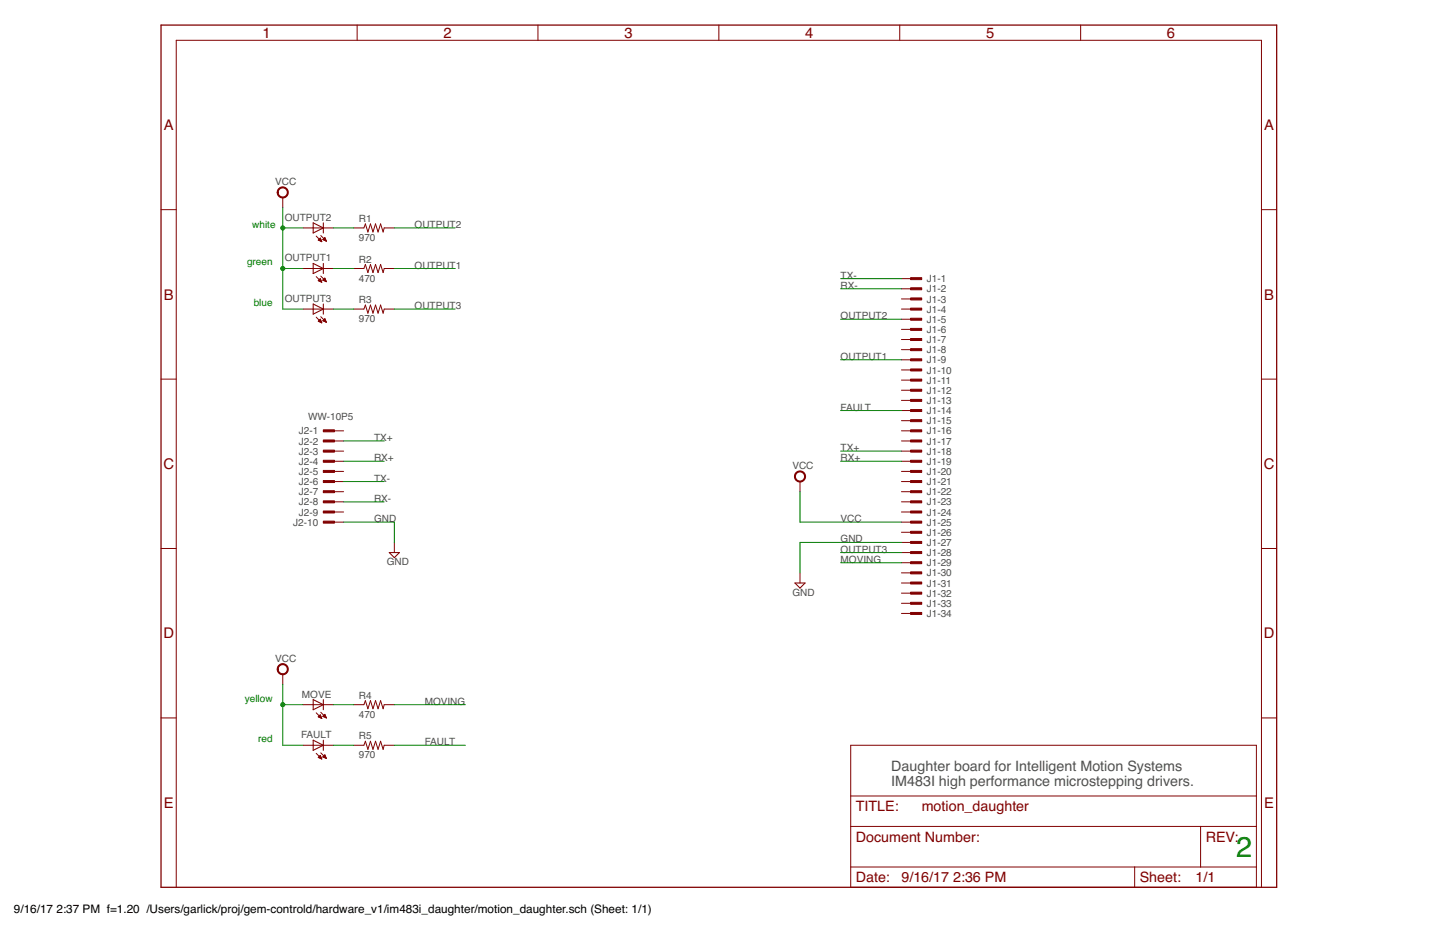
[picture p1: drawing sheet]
<svg xmlns="http://www.w3.org/2000/svg" width="432mm" height="279mm" viewBox="0 0 432 279" stroke-linecap="round" stroke-linejoin="round" font-family="sans-serif">
<g fill="#800000" stroke="#800000" stroke-width=".3">
<path d="M273.6 83.4h3.4v.6h-3.4z"/>
<path d="M273.6 86.5h3.4v.6h-3.4z"/>
<path d="M273.6 89.5h3.4v.6h-3.4z"/>
<path d="M273.6 92.6h3.4v.6h-3.4z"/>
<path d="M273.6 95.6h3.4v.6h-3.4z"/>
<path d="M273.6 98.7h3.4v.6h-3.4z"/>
<path d="M273.6 101.7h3.4v.6h-3.4z"/>
<path d="M273.6 104.8h3.4v.5h-3.4z"/>
<path d="M273.6 107.8h3.4v.6h-3.4z"/>
<path d="M273.6 110.8h3.4v.6h-3.4z"/>
<path d="M273.6 113.9h3.4v.6h-3.4z"/>
<path d="M273.6 116.9h3.4v.6h-3.4z"/>
<path d="M273.6 120h3.4v.6h-3.4z"/>
<path d="M273.6 123h3.4v.6h-3.4z"/>
<path d="M273.6 126.1h3.4v.6h-3.4z"/>
<path d="M273.6 129.1h3.4v.6h-3.4z"/>
<path d="M273.6 132.2h3.4v.6h-3.4z"/>
<path d="M273.6 135.2h3.4v.6h-3.4z"/>
<path d="M273.6 138.3h3.4v.6h-3.4z"/>
<path d="M273.6 141.3h3.4v.6h-3.4z"/>
<path d="M273.6 144.4h3.4v.6h-3.4z"/>
<path d="M273.6 147.4h3.4v.6h-3.4z"/>
<path d="M273.6 150.5h3.4v.6h-3.4z"/>
<path d="M273.6 153.5h3.4v.6h-3.4z"/>
<path d="M273.6 156.6h3.4v.6h-3.4z"/>
<path d="M273.6 159.6h3.4v.6h-3.4z"/>
<path d="M273.6 162.7h3.4v.6h-3.4z"/>
<path d="M273.6 165.7h3.4v.6h-3.4z"/>
<path d="M273.6 168.8h3.4v.6h-3.4z"/>
<path d="M273.6 171.8h3.4v.6h-3.4z"/>
<path d="M273.6 174.9h3.4v.6h-3.4z"/>
<path d="M273.6 177.9h3.4v.6h-3.4z"/>
<path d="M273.6 181h3.4v.5h-3.4z"/>
<path d="M273.6 184h3.4v.6h-3.4z"/>
<path d="M97.2 129.1h3.3v.6h-3.3z"/>
<path d="M97.2 132.2h3.3v.6h-3.3z"/>
<path d="M97.2 135.2h3.3v.6h-3.3z"/>
<path d="M97.2 138.3h3.3v.6h-3.3z"/>
<path d="M97.2 141.3h3.3v.6h-3.3z"/>
<path d="M97.2 144.4h3.3v.6h-3.3z"/>
<path d="M97.2 147.4h3.3v.6h-3.3z"/>
<path d="M97.2 150.5h3.3v.6h-3.3z"/>
<path d="M97.2 153.5h3.3v.6h-3.3z"/>
<path d="M97.2 156.6h3.3v.6h-3.3z"/>
</g>
<g fill="none" stroke="#800000" stroke-width=".3">
<path d="M107.3 7.5v4.6M161.6 7.5v4.6M216 7.5v4.6M270.4 7.5v4.6M324.7 7.5v4.6M85 59.3v3.1M48.4 63h4.6M91.1 68.5h9.1M95 70.9l1.7 1.7M95.7 72.1h.8M95.8 71.9h.6M95.9 72.2h.6"/>
<path d="M96 71.8h.4M96.1 71.6h.2M96.2 71.5l.5 1.1-1.1-.5zM96.2 72.4h.4M96.4 70.8l1.7 1.7M96.6 72.6h.1M97 71.9h.9M97.2 71.8h.6M97.3 72.1h.6M97.3 71.6h.4M97.5 71.5h.2M97.6 71.4l.5 1.1-1.1-.5z"/>
<path d="M97.6 72.2h.4M98 72.4h.1M106.3 68.5h3l.5-1.2 .8 2.4 .7-2.4 .8 2.4 .7-2.4 .8 2.4 .8-2.4 .7 2.4 .3-1.2h3.1M379.1 63h4.5M91.1 92.9h9.1M91.1 80.7h9.1M95 83.1l1.7 1.7M95 95.3l1.7 1.7M95.6 84.3l1.1 .5M95.6 84.3l.6-.6 .5 1.1M95.6 96.5l.6-.6 .5 1.1zM95.7 84.3h.8"/>
<path d="M95.7 96.4h.8M95.8 84.2h.6M95.8 96.6h.7M95.9 96.3h.5M95.9 84h.5M96 84.5h.6M96 96.1h.3M96.1 83.9h.2M96.1 96.7h.5M96.2 96h.1M96.2 83.7h.1M96.4 84.6h.2"/>
<path d="M96.4 83l1.7 1.6M96.4 95.1l1.7 1.7M96.5 96.9h.1M97 84.2h.9M97.1 96.3h.7M97.1 84h.7M97.1 96.4h.8M97.2 96.1h.6M97.3 83.9h.4M97.4 84.3h.5M97.4 96h.3M97.4 83.7h.3"/>
<path d="M97.5 96.6h.5M97.5 95.8h.1M97.6 83.6l.5 1-1.1-.4zM97.6 83.6h.1M97.6 95.8l.5 1-1.1-.4zM97.7 84.5h.3M97.8 96.7h.2M106.3 92.9h3l.5-1.2 .8 2.4 .7-2.4 .8 2.4 .7-2.4 .8 2.4 .8-2.4 .7 2.4 .3-1.2h3.1M106.3 80.7h3l.5-1.2 .8 2.4 .7-2.4 .8 2.4 .7-2.4 .8 2.4 .8-2.4 .7 2.4 .3-1.2h3.1M270.9 83.7h3M270.9 86.8h3M270.9 89.8h3"/>
<path d="M270.9 92.9h3M270.9 95.9h3M270.9 99h3M48.4 113.9h4.6M270.9 102h3M270.9 105.1h3M270.9 108.1h3M270.9 111.1h3M270.9 114.2h3M270.9 117.2h3M379.1 113.9h4.5M100.2 129.4h3.1"/>
<path d="M100.2 132.5h3.1M100.2 135.5h3.1M100.2 138.6h3.1M270.9 120.3h3M270.9 123.3h3M270.9 126.4h3M270.9 129.4h3M270.9 132.5h3M270.9 135.5h3M270.9 138.6h3M100.2 141.6h3.1M100.2 144.7h3.1"/>
<path d="M100.2 147.7h3.1M100.2 150.8h3.1M100.2 153.8h3.1M100.2 156.9h3.1M240.4 144.7v3M270.9 141.6h3M270.9 144.7h3M270.9 147.7h3M270.9 150.8h3M270.9 153.8h3M270.9 156.9h3M270.9 159.9h3"/>
<path d="M48.4 164.8h4.6M118.5 163v3M240.4 172.1v3.1M270.9 163h3M270.9 166h3M270.9 169.1h3M270.9 172.1h3M270.9 175.2h3M270.9 178.2h3M379.1 164.8h4.5M270.9 181.3h3M270.9 184.3h3"/>
<path d="M48.4 215.7h4.6M85 202.6v3M91.1 211.7h9.1M95 214.2l1.7 1.6M95.6 215.4l1.1 .4M95.6 215.4l.6-.6 .5 1M95.7 215.3h.8M95.8 215.2h.6M95.9 215.5h.6M95.9 215.1h.5M96.1 214.9h.2M96.3 215.6h.3"/>
<path d="M96.4 214l1.7 1.7M96.6 215.8h.1M97 215.2h.9M97.2 215.1h.6M97.3 215.3h.6M97.3 214.9h.4M97.5 214.7h.2M97.6 214.6l.5 1.1-1.1-.5zM97.6 215.5h.4M98 215.6h.1M106.3 211.7h3l.5-1.2 .8 2.4 .7-2.4 .8 2.4 .7-2.4 .8 2.4 .8-2.4 .7 2.4 .3-1.2h3.1M379.1 215.7h4.5"/>
<path d="M91.1 223.9h9.1M95 226.3l1.7 1.7M95.7 227.6h.8M95.8 227.4h.6M95.9 227.3h.5M96 227.7h.6M96.1 227.1h.2M96.2 227h.1M96.2 226.9l.5 1.1-1.1-.4zM96.4 226.2l1.7 1.7M96.4 227.9h.2M97 227.4h.9"/>
<path d="M97.1 227.3h.7M97.3 227.1h.4M97.4 227.6h.5M97.4 227h.3M97.6 226.8h.1M97.6 226.8l-.6 .6 1.1 .5M97.6 226.8l.5 1.1M97.8 227.7h.2M106.3 223.9h3l.5-1.2 .8 2.4 .7-2.4 .8 2.4 .7-2.4 .8 2.4 .8-2.4 .7 2.4 .3-1.2h3.1M255.6 223.9h121.9v42.7h-121.9zM255.6 239.1h121.9M255.6 248.3h121.9"/>
<path d="M360.8 248.3v12.2M53 266.6v-254.5h326.1v254.5M255.6 260.5h121.9M341 260.5v6.1"/>
</g>
<path d="M94.1 67l3.1 1.5-3.1 1.5zM94.1 79.1l3.1 1.6-3.1 1.5zM97.2 67v3M97.2 79.1v3.1M94.1 91.3l3.1 1.6-3.1 1.5zM97.2 91.3v3.1M117 166h3l-1.5 1.5zM238.9 175.2h3l-1.5 1.5zM94.1 210.2l3.1 1.5-3.1 1.5zM97.2 210.2v3M94.1 222.4l3.1 1.5-3.1 1.5zM97.2 222.4v3" fill="none" stroke="#800000" stroke-width=".32"/>
<g fill="#800000" stroke="#800000" stroke-width=".3">
<path d="M83.7 56.7a1.67 1.67 0 0 1 2.7 .2 1.67 1.67 0 0 1-1 2.5 1.67 1.67 0 0 1-2.1-1.6h.3a1.37 1.37 0 0 1 1.9-1.3 1.37 1.37 0 0 1 .3 2.3 1.37 1.37 0 0 1-2.2-.7v-.3h-.3z" fill-rule="evenodd"/>
<path d="M83.7 200a1.67 1.67 0 0 1 2.7 .1 1.67 1.67 0 0 1-1 2.5 1.67 1.67 0 0 1-2.1-1.6h.3a1.37 1.37 0 0 1 1.9-1.2 1.37 1.37 0 0 1 .3 2.3 1.37 1.37 0 0 1-2.2-.7v-.4h-.3z" fill-rule="evenodd"/>
<path d="M239.1 142.1a1.67 1.67 0 0 1 2.7 .1 1.67 1.67 0 0 1-.9 2.5 1.67 1.67 0 0 1-2.2-1.5h.3a1.37 1.37 0 0 1 2-1.3 1.37 1.37 0 0 1 .3 2.3 1.37 1.37 0 0 1-2.2-.7l-.1-.3h-.3z" fill-rule="evenodd"/>
</g>
<path d="M48.4 7.5h335.2v259.1h-335.2z" fill="none" stroke="#800000" stroke-width=".38"/>
<g fill="none" stroke="#008000" stroke-width=".3">
<path d="M85 62.4v30.5h6.1M85 68.5h6.1M100.2 68.5h6.1M118.5 68.5h18.3M85 80.7h6.1M100.2 92.9h6.1M100.2 80.7h6.1M118.5 92.9h18.3M118.5 80.7h18.3M252.6 83.7h18.3M252.6 86.8h18.3M252.6 95.9h18.3"/>
<path d="M252.6 108.1h18.3M103.3 132.5h12.1M103.3 138.6h12.1M252.6 135.5h18.3M252.6 138.6h18.3M252.6 123.3h18.3M103.3 156.9h15.2v6.1M103.3 144.7h12.1M103.3 150.8h12.1M240.4 147.7v9.2h30.5M252.6 166h18.3M252.6 169.1h18.3"/>
<path d="M270.9 163h-30.5v9.1M85 211.7h6.1M85 205.6v18.3h6.1M100.2 211.7h6.1M118.5 211.7h21.3M100.2 223.9h6.1M118.5 223.9h21.3"/>
</g>
<g fill="#008000" stroke="#008000" stroke-width=".3">
<circle cx="85" cy="211.7" r=".61"/>
<circle cx="85" cy="80.7" r=".61"/>
<circle cx="85" cy="68.5" r=".61"/>
</g>
<text font-size="8.6" fill="#008000" x="371.4" y="257.4">2</text>
<g font-size="4.4" fill="#800000">
<text x="78.9" y="11.4">1</text>
<text x="133.3" y="11.4">2</text>
<text x="187.6" y="11.4">3</text>
<text x="242" y="11.4">4</text>
<text x="296.3" y="11.4">5</text>
<text x="350.7" y="11.4">6</text>
<text x="49.2" y="39.1">A</text>
<text x="379.9" y="39.1">A</text>
<text x="49.2" y="90">B</text>
<text x="379.9" y="90">B</text>
<text x="49.1" y="140.9">C</text>
<text x="379.8" y="140.9">C</text>
<text x="49.1" y="191.8">D</text>
<text x="379.8" y="191.8">D</text>
<text x="49.2" y="242.7">E</text>
<text x="379.9" y="242.7">E</text>
</g>
<g font-size="4.3" fill="#505050">
<text x="267.8" y="231.5">Daughter board for Intelligent Motion Systems</text>
<text x="267.8" y="236.1">IM483I high performance microstepping drivers.</text>
</g>
<g font-size="4.3" fill="#800000">
<text x="257.2" y="243.7">TITLE:</text>
<text x="277" y="243.7">motion_daughter</text>
<text x="257.2" y="252.9">Document Number:</text>
<text x="362.3" y="252.9">REV:</text>
<text x="257.2" y="265">Date:</text>
<text x="270.9" y="265">9/16/17</text>
<text x="286.4" y="265">2:36 PM</text>
<text x="342.5" y="265">Sheet:</text>
<text x="359.2" y="265">1/1</text>
</g>
<g font-size="3.5">
<text x="4.2" y="274.2">9/16/17</text>
<text x="17" y="274.2">2:37 PM f=1.20 /Users/garlick/proj/gem-controld/hardware_v1/im483i_daughter/motion_daughter.sch (Sheet: 1/1)</text>
</g>
<g font-size="3" fill="#505050">
<text x="82.7" y="55.5">VCC</text>
<text x="85.6" y="66.4">OUTPUT2</text>
<text x="107.8" y="66.7">R1</text>
<text x="124.6" y="68.5">OUTPUT2</text>
<text x="107.8" y="72.4">970</text>
<text x="85.6" y="78.5">OUTPUT1</text>
<text x="107.8" y="78.9">R2</text>
<text x="124.6" y="80.7">OUTPUT1</text>
<text x="252.6" y="83.7">TX-</text>
<text x="107.8" y="84.6">470</text>
<text x="252.6" y="86.8">RX-</text>
<text x="278.5" y="84.8">J1-1</text>
<text x="278.5" y="87.8">J1-2</text>
<text x="85.6" y="90.7">OUTPUT3</text>
<text x="107.8" y="91.1">R3</text>
<text x="124.6" y="92.9">OUTPUT3</text>
<text x="252.6" y="95.9">OUTPUT2</text>
<text x="278.5" y="90.9">J1-3</text>
<text x="278.5" y="93.9">J1-4</text>
<text x="107.8" y="96.8">970</text>
<text x="278.5" y="97">J1-5</text>
<text x="278.5" y="100">J1-6</text>
<text x="278.5" y="103.1">J1-7</text>
<text x="278.5" y="106.1">J1-8</text>
<text x="252.6" y="108.1">OUTPUT1</text>
<text x="278.5" y="109.2">J1-9</text>
<text x="278.5" y="112.2">J1-10</text>
<text x="278.5" y="115.3">J1-11</text>
<text x="278.5" y="118.3">J1-12</text>
<text x="252.6" y="123.3">FAULT</text>
<text x="278.5" y="121.4">J1-13</text>
<text x="278.5" y="124.4">J1-14</text>
<text x="89.8" y="130.5">J2-1</text>
<text x="92.6" y="126.2">WW-10P5</text>
<text x="278.5" y="127.5">J1-15</text>
<text x="278.5" y="130.5">J1-16</text>
<text x="89.8" y="133.6">J2-2</text>
<text x="89.8" y="136.6">J2-3</text>
<text x="112.4" y="132.5">TX+</text>
<text x="252.6" y="135.5">TX+</text>
<text x="278.5" y="133.6">J1-17</text>
<text x="278.5" y="136.6">J1-18</text>
<text x="89.8" y="139.6">J2-4</text>
<text x="89.8" y="142.7">J2-5</text>
<text x="112.4" y="138.6">RX+</text>
<text x="238.1" y="140.9">VCC</text>
<text x="252.6" y="138.6">RX+</text>
<text x="278.5" y="139.6">J1-19</text>
<text x="278.5" y="142.7">J1-20</text>
<text x="89.8" y="145.7">J2-6</text>
<text x="89.8" y="148.8">J2-7</text>
<text x="112.4" y="144.7">TX-</text>
<text x="278.5" y="145.7">J1-21</text>
<text x="278.5" y="148.8">J1-22</text>
<text x="89.8" y="151.8">J2-8</text>
<text x="89.8" y="154.9">J2-9</text>
<text x="112.4" y="150.8">RX-</text>
<text x="278.5" y="151.8">J1-23</text>
<text x="278.5" y="154.9">J1-24</text>
<text x="88.1" y="157.9">J2-10</text>
<text x="112.4" y="156.9">GND</text>
<text x="252.6" y="156.9">VCC</text>
<text x="278.5" y="157.9">J1-25</text>
<text x="278.5" y="161">J1-26</text>
<text x="252.6" y="163">GND</text>
<text x="252.6" y="166">OUTPUT3</text>
<text x="278.5" y="164">J1-27</text>
<text x="278.5" y="167.1">J1-28</text>
<text x="116.2" y="169.8">GND</text>
<text x="252.6" y="169.1">MOVING</text>
<text x="278.5" y="170.1">J1-29</text>
<text x="278.5" y="173.2">J1-30</text>
<text x="238.1" y="179">GND</text>
<text x="278.5" y="176.2">J1-31</text>
<text x="278.5" y="179.3">J1-32</text>
<text x="278.5" y="182.3">J1-33</text>
<text x="278.5" y="185.4">J1-34</text>
<text x="82.7" y="198.8">VCC</text>
<text x="90.7" y="209.6">MOVE</text>
<text x="107.8" y="209.9">R4</text>
<text x="107.8" y="215.7">470</text>
<text x="127.6" y="211.7">MOVING</text>
<text x="90.5" y="221.8">FAULT</text>
<text x="107.8" y="227.9">970</text>
<text x="107.8" y="222.1">R5</text>
<text x="127.6" y="223.9">FAULT</text>
</g>
<g font-size="3" fill="#008000">
<text x="75.8" y="68.5">white</text>
<text x="74.2" y="79.8">green</text>
<text x="76.2" y="92">blue</text>
<text x="73.6" y="210.8">yellow</text>
<text x="77.6" y="223">red</text>
</g>
</svg>
